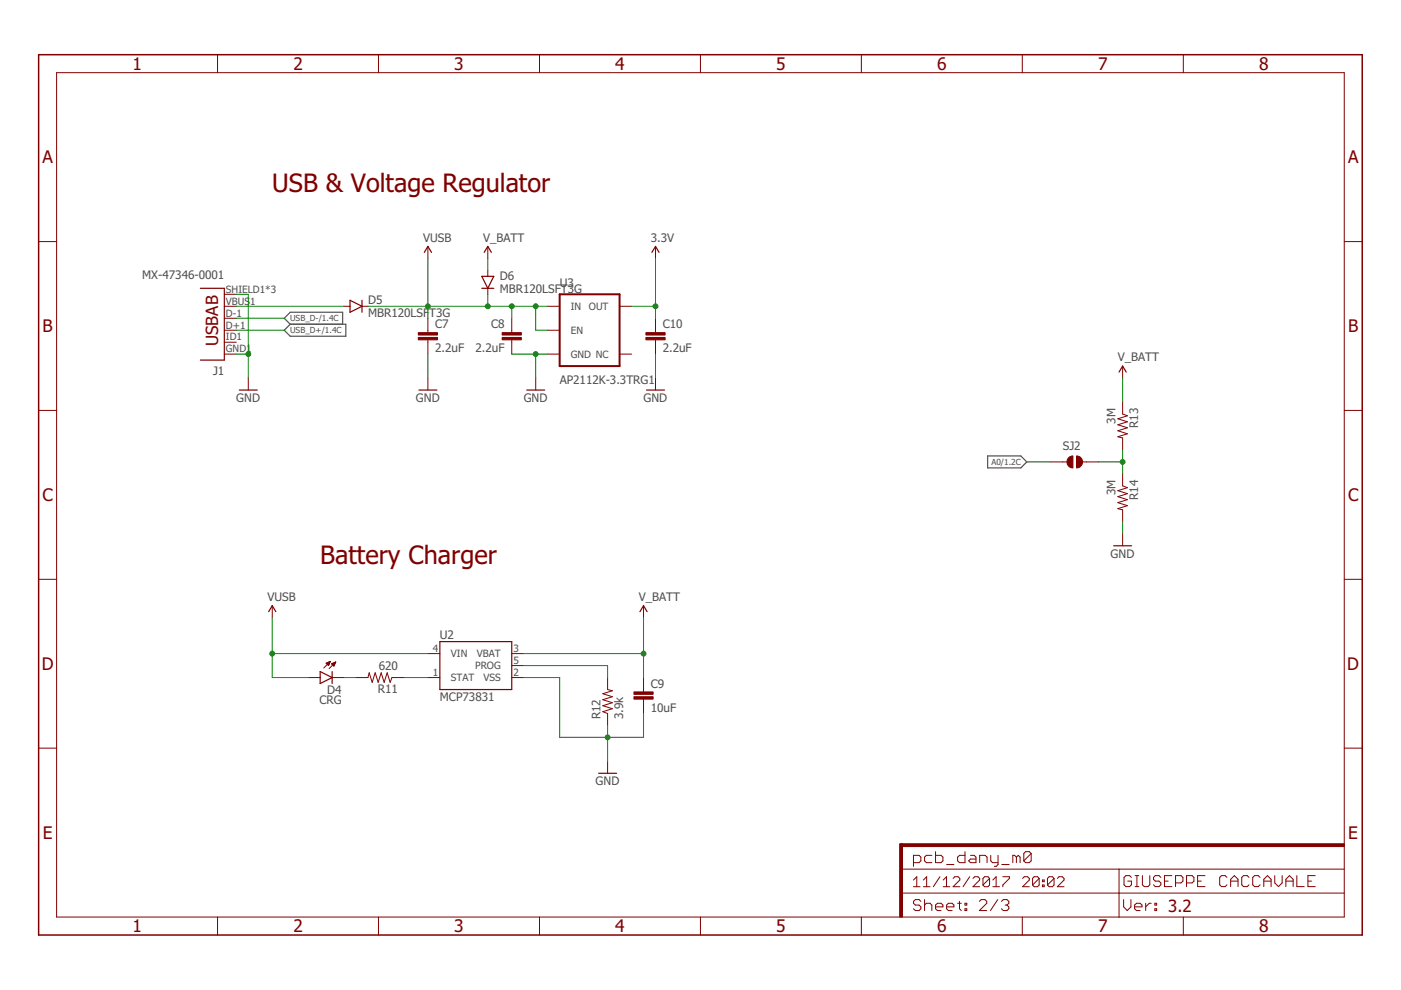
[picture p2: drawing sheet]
<svg xmlns="http://www.w3.org/2000/svg" width="297mm" height="210mm" viewBox="0 0 297 210" stroke-linecap="round" stroke-linejoin="round" font-family="sans-serif">
<path d="M60.3 70l1.2-1.3h11.8v2.6h-11.8zM61.5 68.7l-1.2-1.2 1.2-1.3h11.1v2.5M209.4 96.7h7l1.3 1.2-1.3 1.3h-7z" fill="none" stroke="#505050" stroke-width=".25"/>
<g fill="none" stroke="#800000" stroke-width=".25">
<path d="M90 53.5l.7-1.3 .8 1.3M102.2 58.6h2.5l-1.3 2.5zM102.7 53.5l.7-1.3 .8 1.3M138.2 53.5l.8-1.3 .7 1.3M42.5 61.1h5.1v15.2h-5.1M74.2 63.7l2.6 1.2-2.6 1.3zM76.8 63.7v2.5M102.2 61.1h2.5M237.3 78.9l.7-1.3 .8 1.3M50.7 82.7h3.8M88.8 82.7h3.8M111.7 82.7h3.8"/>
<path d="M137.1 82.7h3.8M236.1 115.7h3.8M57 129.7l.7-1.3 .8 1.3M93.3 136h15.2v10.2h-15.2zM135.7 129.7l.7-1.3 .8 1.3M67.9 142.4l2.5 1.3-2.5 1.2zM70.4 142.4v2.5M126.9 164h3.8"/>
</g>
<g fill="none" stroke="#800000" stroke-width=".21">
<path d="M12 15.4h273v179h-273zM46.1 11.6v3.8M80.2 11.6v3.8M114.4 11.6v3.8M148.5 11.6v3.8M182.6 11.6v3.8M216.7 11.6v3.8M250.9 11.6v3.8M8.2 51.2h3.8M90.7 52.2v2.6M103.4 52.2v2.6M103.4 57.3v1.3"/>
<path d="M139 52.2v2.6M285 51.2h3.8M47.6 64.9h2.5M47.6 75.1h2.5M47.6 70h2.5M47.6 67.5h2.5M47.6 72.6h2.5M47.6 62.4h2.5M72.9 64.9h1.3M76.8 64.9h1.2M90.7 67.5v3M90.7 72.1v3"/>
<path d="M103.4 61.1v1.3M108.5 67.5v3M108.5 72.1v3M116.1 64.9h2.6M116.1 75.1h2.6M116.1 70h2.6M131.4 64.9h2.5M131.4 75.1h2.5M139 67.5v3M139 72.1v3M238 77.6v2.6M8.2 87h3.8"/>
<path d="M52.6 80.2v2.5M90.7 80.2v2.5M113.6 80.2v2.5M139 80.2v2.5M222.8 97.9h3.4M229.5 97.9h3.4M238 85.2v2.6l1 .4-2 .6 2 .6-2 .7 2 .6-2 .6 2 .7-2 .6 1 .3v2.5M285 87h3.8M238 100.5v2.5l1 .4-2 .6 2 .7-2 .6 2 .6-2 .7 2 .6-2 .6 1 .3v2.5M238 113.2v2.5M8.2 122.8h3.8M57.7 128.4v2.6"/>
<path d="M90.7 138.6h2.6M108.5 138.6h2.5M136.4 128.4v2.6M285 122.8h3.8M8.2 158.6h3.8M65.3 143.7h2.6M69.2 140.6l.8-.4-.3 .9zM69.2 140.7h.6M69.3 140.8h.5M69.3 140.5h.6M69.4 140.9h.3M69.6 141h.1"/>
<path d="M69.6 140.4h.4M69.9 140.3h.1M70 140.2l-1.4 1.4M70.3 140.7l.9-.3-.4 .8zM70.3 140.8h.7M70.4 143.7h2.5M70.4 140.9h.6M70.5 140.7h.6M70.6 141h.3M70.7 141.1h.1M70.8 140.5h.3M71.1 140.4h.1"/>
<path d="M71.2 140.4l-1.4 1.4M75.5 143.7h2.5l.3-1.1 .6 2.1 .6-2.1 .7 2.1 .6-2.1 .6 2.1 .7-2.1 .6 2.1 .4-1h2.5M90.7 143.7h2.6M108.5 143.7h2.5M108.5 141.1h2.5M128.8 143.7v2.5l1 .3-2 .6 2 .6-2 .7 2 .6-2 .6 2 .7-2 .6 1 .4v2.5M136.4 143.7v3M136.4 148.2v3.1M285 158.6h3.8M128.8 161.4v2.6M46.1 194.4v3.8M80.2 194.4v3.8"/>
<path d="M114.4 194.4v3.8M148.5 194.4v3.8M182.6 194.4v3.8M191.1 189.4h93.9M191.1 184.3h93.9M193.7 182.9h1.2l.3-.4v-.8l-.3-.3h-1.2v2.3M193.7 186.6l.7-.7v2.1M193.7 188h1.4M195.2 191.1l-.3-.4h-.8l-.4 .4v.4l.4 .4h.8l.3 .4v.4l-.3 .4h-.8l-.4-.4M195.8 188h1.4M195.8 186.6l.7-.7v2.1M196 190.7v2.4"/>
<path d="M196 191.9l.4-.4h.8l.4 .4v1.2M197.6 181.4h-1.2l-.4 .3v.8l.4 .4h1.2M198.4 180.6v2.3h1.1l.4-.4v-.8l-.4-.3h-1.1M198.4 192.3h1.5v-.4l-.4-.4h-.7l-.4 .4v.8l.4 .4h.7M199.3 185.9l-1.4 2.1M200 188h1.4M200 186.6l.7-.7v2.1M200.7 183.3h1.5M200.7 192.3h1.5v-.4l-.3-.4h-.8l-.4 .4v.8l.4 .4h.8M202.1 186.2l.3-.3h.7l.4 .3v.4l-1.4 1.4h1.4M203 191.5h.8M203.4 191.1v1.6l.4 .4"/>
<path d="M204.6 180.6v2.3h-1.2l-.4-.4v-.8l.4-.3h1.2M204.6 191.5h.4v.4h-.4zM204.6 192.7h.4v.4h-.4zM205.6 185.9l-1.4 2.1M205.8 181.4h.7l.4 .3v1.2h-1.1l-.4-.4 .4-.4h1.1M206.3 186.2l.4-.3h.6l.4 .3v.4l-1.4 1.4h1.4M207.6 191.1l.4-.4h.8l.4 .4v.4l-1.6 1.6h1.6M207.7 182.9v-1.5h1.2l.4 .3v1.2M209.8 186.2v1.4l-.3 .4h-.8l-.3-.4M209.8 186.2l-.3-.3h-.8l-.3 .3v1.4M209.8 186.2l-1.4 1.4M210.1 181.4v1.1l.3 .4h1.2"/>
<path d="M210.5 188h1.4M210.5 186.6l.7-.7v2.1M211.5 190.7l-1.5 2.4M211.6 181.4v1.9l-.4 .4h-.4M212.3 191.1l.4-.4h.8l.4 .4v.4l-.4 .4M212.4 183.3h1.6M212.6 185.9h1.4v.3l-1.4 1.4v.4M213.1 191.9h.4M213.5 191.9l.4 .4v.4l-.4 .4h-.8l-.4-.4M215.5 181.7l-.4-.3h-.4v1.5M215.5 181.7v1.2M215.5 181.7l.4-.3 .4 .3v1.2"/>
<path d="M216.7 194.4v3.8M216.8 186.2l.4-.3h.7l.3 .3v.4l-1.4 1.4h1.4M218.6 181v1.5l-.4 .4h-.8l-.3-.4M218.6 181l-.4-.4h-.8l-.3 .4v1.5M218.6 181l-1.5 1.5M220.3 186.2v1.4l-.3 .4h-.7l-.4-.4M220.3 186.2l-.3-.3h-.7l-.4 .3v1.4M220.3 186.2l-1.4 1.4M221 187.6h.4v.4h-.4zM221 186.6h.4v.3h-.4zM223.5 186.2v1.4l-.4 .4h-.7l-.3-.4M223.5 186.2l-.4-.3h-.7l-.3 .3v1.4"/>
<path d="M223.5 186.2l-1.4 1.4M224.2 186.2l.3-.3h.7l.4 .3v.4l-1.4 1.4h1.4M237.3 184.3v10.2M238.2 190.7v1.6l.8 .8 .8-.8v-1.6M239.9 186l-.4-.3h-.8l-.4 .3v1.6l.4 .4h.8l.4-.4v-.8h-.8M240.6 192.3h1.5v-.4l-.4-.4h-.7l-.4 .4v.8l.4 .4h.7M240.7 185.7h.7M240.7 188h.7M241 185.7v2.3M242.2 185.7v1.9l.4 .4h.8l.4-.4v-1.9M242.9 191.5v1.6M244.1 191.5h-.4l-.8 .8"/>
<path d="M244.9 192.7h.3v.4h-.3zM244.9 191.5h.3v.4h-.3zM246.1 186l-.4-.3h-.8l-.3 .3v.4l.3 .4h.8l.4 .4v.4l-.4 .4h-.8l-.3-.4M246.9 186.8h.8M248.5 185.7h-1.6v2.3h1.6M249.2 187.2h1.2l.4-.4v-.8l-.4-.3h-1.2v2.3M250.9 194.4v3.8M251.6 187.2h1.2l.3-.4v-.8l-.3-.3h-1.2v2.3M253.9 186.8h.8M255.5 185.7h-1.6v2.3h1.6M260.1 186l-.3-.3h-.8l-.4 .3v1.6l.4 .4h.8l.3-.4M260.9 186.8h1.6"/>
<path d="M260.9 188v-1.6l.8-.7 .8 .7v1.6M264.8 186l-.4-.3h-.7l-.4 .3v1.6l.4 .4h.7l.4-.4M267.2 186l-.4-.3h-.8l-.4 .3v1.6l.4 .4h.8l.4-.4M267.9 186.8h1.6M267.9 188v-1.6l.8-.7 .8 .7v1.6M270.3 185.7v1.5l.8 .8 .7-.8v-1.5M272.6 186.8h1.6M272.6 188v-1.6l.8-.7 .8 .7v1.6M275 185.7v2.3h1.5M277.3 186.8h.8M278.8 185.7h-1.5v2.3h1.5"/>
</g>
<path d="M118.7 62.4h12.7v15.2h-12.7z" fill="none" stroke="#800000" stroke-width=".42"/>
<g fill="#800000" stroke="#800000" stroke-width=".21">
<path d="M106.5 71.5h4v.6h-4z"/>
<path d="M106.5 70.5h4v.5h-4z"/>
<path d="M136.9 71.5h4.1v.6h-4.1z"/>
<path d="M136.9 70.5h4.1v.5h-4.1z"/>
<path d="M88.7 71.5h4.1v.6h-4.1z"/>
<path d="M88.7 70.5h4.1v.5h-4.1z"/>
<path d="M134.4 147.7h4.1v.5h-4.1z"/>
<path d="M134.4 146.7h4.1v.5h-4.1z"/>
<path d="M190.8 178.9h.5v15.5h-.5z"/>
<path d="M191 178.9h94v.6h-94z"/>
</g>
<path d="M8.2 11.6h280.6v186.6h-280.6z" fill="none" stroke="#800000" stroke-width=".32"/>
<g fill="#800000" stroke="#800000" stroke-width=".21">
<path d="M228.2 96.7a1.27 1.27 0 0 1 1.3 1.2 1.27 1.27 0 0 1-1.3 1.3z" fill-rule="evenodd"/>
<path d="M226.5 97.1l1-.4v2.5a1.27 1.27 0 0 1-1.2-.7 1.27 1.27 0 0 1 .2-1.4z" fill-rule="evenodd"/>
</g>
<g fill="none" stroke="#008000" stroke-width=".21">
<path d="M90.7 54.8v12.7M103.4 54.8v2.5M139 54.8v12.7M50.1 75.1h2.5M50.1 62.4h2.5v17.8M50.1 64.9h22.8M50.1 70h10.2M50.1 67.5h10.2M78 64.9h38.1M90.7 75.1v5.1M103.4 62.4v2.5M108.5 75.1h7.6"/>
<path d="M108.5 64.9v2.6M113.6 64.9v5.1h2.5M113.6 75.1v5.1M133.9 64.9h5.1M139 75.1v5.1M217.7 97.9h5.1M232.9 97.9h5.1M238 80.2v5M238 95.4v5.1M238 110.6v2.6M57.7 131v12.7h7.6M57.7 138.6h33"/>
<path d="M111 138.6h25.4M136.4 131v12.7M72.9 143.7h2.6M85.6 143.7h5.1M111 141.1h17.8v2.6M111 143.7h7.7v12.6h17.7v-5M128.8 153.8v7.6"/>
</g>
<g fill="#008000" stroke="#008000" stroke-width=".21">
<circle cx="52.6" cy="75.1" r=".51"/>
<circle cx="113.6" cy="75.1" r=".51"/>
<circle cx="128.8" cy="156.3" r=".51"/>
<circle cx="139" cy="64.9" r=".51"/>
<circle cx="90.7" cy="64.9" r=".51"/>
<circle cx="113.6" cy="64.9" r=".51"/>
<circle cx="108.5" cy="64.9" r=".51"/>
<circle cx="103.4" cy="64.9" r=".51"/>
<circle cx="57.7" cy="138.6" r=".51"/>
<circle cx="136.4" cy="138.6" r=".51"/>
<circle cx="238" cy="97.9" r=".51"/>
</g>
<g font-size="5.4" fill="#800000">
<text x="57.7" y="40.8">USB &amp; Voltage Regulator</text>
<text x="67.9" y="119.5">Battery Charger</text>
</g>
<g font-size="3.7" fill="#800000">
<text x="28.1" y="14.8">1</text>
<text x="62.2" y="14.8">2</text>
<text x="96.3" y="14.8">3</text>
<text x="130.4" y="14.8">4</text>
<text x="164.6" y="14.8">5</text>
<text x="198.7" y="14.8">6</text>
<text x="232.8" y="14.8">7</text>
<text x="266.9" y="14.8">8</text>
<text x="9" y="34.6">A</text>
<text x="285.8" y="34.6">A</text>
<text x="9" y="70.4">B</text>
<text x="285.8" y="70.4">B</text>
<text x="9" y="106.2">C</text>
<text x="285.8" y="106.2">C</text>
<text x="8.8" y="142">D</text>
<text x="285.7" y="142">D</text>
<text x="9.1" y="177.8">E</text>
<text x="285.9" y="177.8">E</text>
<text x="28.1" y="197.6">1</text>
<text x="62.2" y="197.6">2</text>
<text x="96.3" y="197.6">3</text>
<text x="130.4" y="197.6">4</text>
<text x="164.6" y="197.6">5</text>
<text x="198.7" y="197.6">6</text>
<text x="232.8" y="197.6">7</text>
<text x="266.9" y="197.6">8</text>
</g>
<g font-size="3.6" fill="#800000">
<text x="46.3" y="73.4" transform="rotate(-90 46.3 73.4)">USBAB</text>
<text x="247.7" y="193.4">3.2</text>
</g>
<g font-size="2.5" fill="#505050">
<text x="89.7" y="51.2">VUSB</text>
<text x="102.4" y="51.2">V_BATT</text>
<text x="138" y="51.2">3.3V</text>
<text x="30.2" y="59.1">MX-47346-0001</text>
<text x="106" y="59.4">D6</text>
<text x="78" y="64.4">D5</text>
<text x="106" y="62.2">MBR120LSFT3G</text>
<text x="118.7" y="60.9">U</text>
<text x="78" y="67.2">MBR120LSF</text>
<text x="91" y="67.2">T3G</text>
<text x="92.3" y="69.6">C7</text>
<text x="104.1" y="69.6">C8</text>
<text x="140.5" y="69.6">C10</text>
<text x="92.3" y="74.7">2.2uF</text>
<text x="100.8" y="74.7">2.2uF</text>
<text x="140.5" y="74.7">2.2uF</text>
<text x="237" y="76.6">V_BATT</text>
<text x="45.2" y="79.4">J1</text>
<text x="118.7" y="81.4">AP2112K-3.3TRG1</text>
<text x="50.1" y="85.2">GND</text>
<text x="88.2" y="85.2">GND</text>
<text x="111" y="85.2">GND</text>
<text x="136.4" y="85.2">GND</text>
<text x="236.5" y="89.8" transform="rotate(-90 236.5 89.8)">3M</text>
<text x="225.3" y="95.4">SJ2</text>
<text x="241.3" y="90.8" transform="rotate(-90 241.3 90.8)">R13</text>
<text x="236.5" y="105" transform="rotate(-90 236.5 105)">3M</text>
<text x="241.3" y="106" transform="rotate(-90 241.3 106)">R14</text>
<text x="235.5" y="118.3">GND</text>
<text x="56.7" y="127.4">VUSB</text>
<text x="135.4" y="127.4">V_BATT</text>
<text x="93.3" y="135.5">U2</text>
<text x="80.3" y="142.1">620</text>
<text x="67.7" y="149.4">CRG</text>
<text x="69.4" y="147.2">D4</text>
<text x="80.1" y="146.9">R11</text>
<text x="93.3" y="148.7">MCP73831</text>
<text x="138" y="145.8">C9</text>
<text x="127.3" y="152.5" transform="rotate(-90 127.3 152.5)">R12</text>
<text x="132.1" y="152.5" transform="rotate(-90 132.1 152.5)">3.9k</text>
<text x="138" y="150.9">10uF</text>
<text x="126.3" y="166.5">GND</text>
</g>
<g font-size="2.1" fill="#505050">
<text x="47.9" y="64.6">VBUS</text>
<text x="47.9" y="62">SHIELD1*3</text>
<text x="53" y="64.6">1</text>
<text x="121" y="65.7">IN</text>
<text x="124.9" y="65.7">OUT</text>
<text x="47.9" y="69.7">D+1</text>
<text x="47.9" y="67.1">D-1</text>
<text x="121" y="70.8">EN</text>
<text x="47.9" y="74.7">GND1</text>
<text x="47.9" y="72.2">ID1</text>
<text x="121" y="75.9">GND NC</text>
<text x="91.7" y="138.2">4</text>
<text x="91.7" y="143.3">1</text>
<text x="95.6" y="139.3">VIN</text>
<text x="100.7" y="141.9">PROG</text>
<text x="101.1" y="139.3">VBAT</text>
<text x="108.9" y="138.2">3</text>
<text x="108.9" y="140.8">5</text>
<text x="108.9" y="143.3">2</text>
<text x="95.6" y="144.4">STAT</text>
<text x="102.5" y="144.4">VSS</text>
</g>
<g font-size="1.8" fill="#505050">
<text x="61.5" y="70.6">USB_D+/1.4C</text>
<text x="61.5" y="68.1">USB_D-/1.4C</text>
<text x="210.2" y="98.6">A0/1.2C</text>
</g>
</svg>
